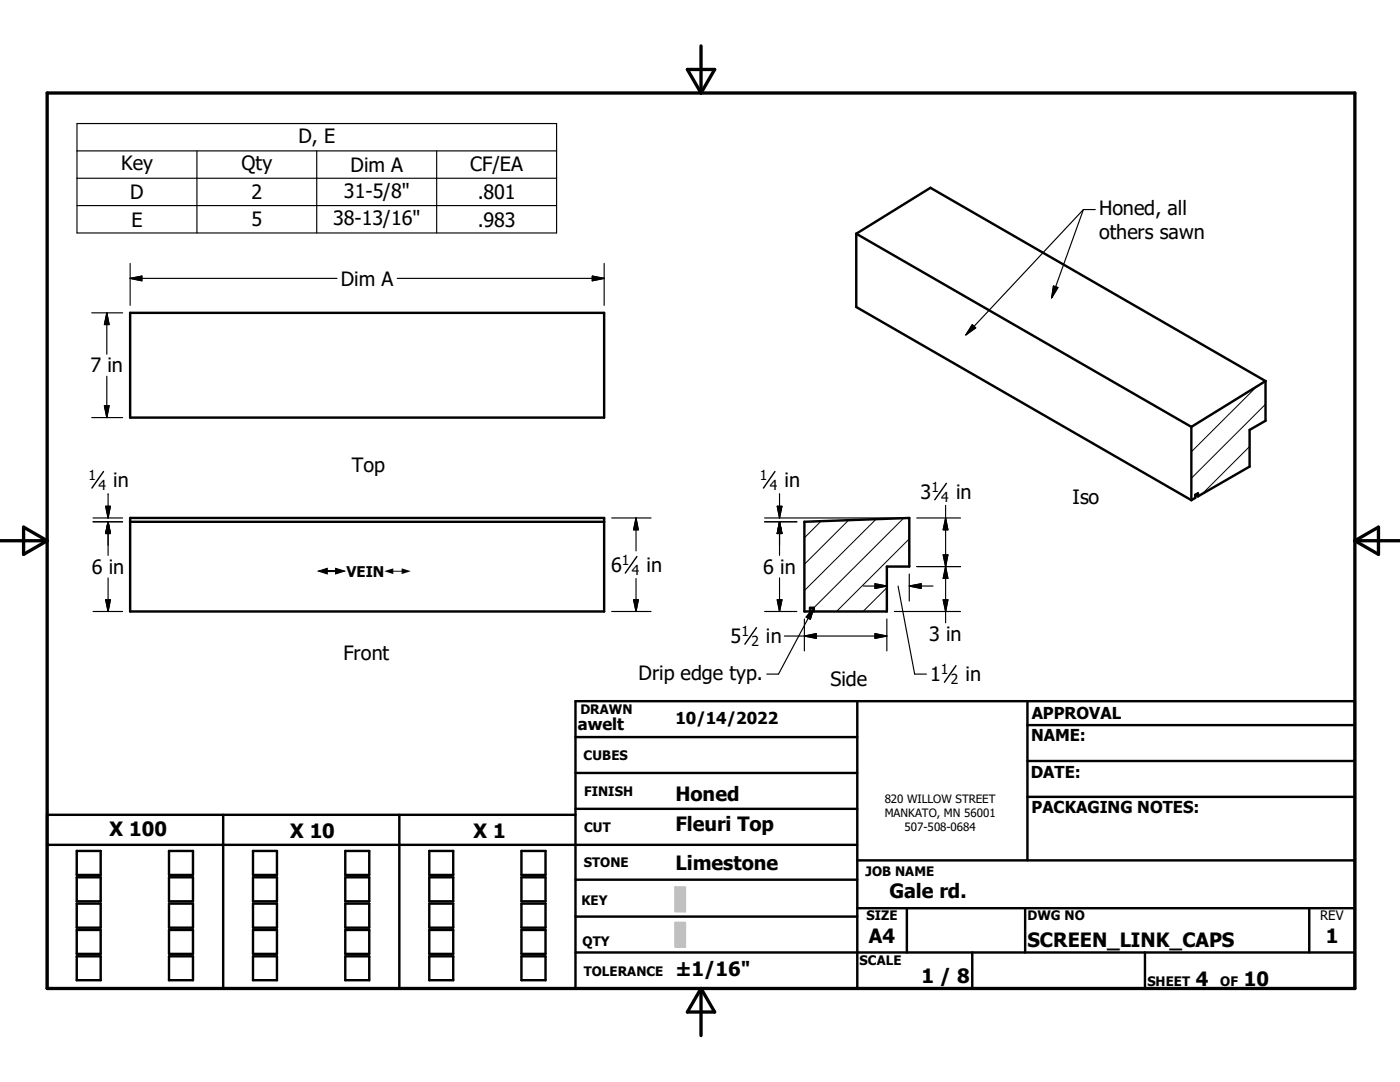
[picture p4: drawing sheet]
<svg xmlns="http://www.w3.org/2000/svg" width="279mm" height="216mm" viewBox="0 0 279 216" stroke-linecap="round" stroke-linejoin="round" font-family="sans-serif">
<g fill="none" stroke="#000" stroke-width=".48">
<path d="M170.9 46.6l14.8-9.1 66.9 38.5M170.9 46.6v14.7l66.9 38.5M170.9 46.6l66.9 38.6M26 62.4h94.6v20.9h-94.6zM252.6 76l-14.8 9.2M252.6 76v8l-3.2 1.8v7.3l-10.3 5.9M237.8 85.2v14.6M238.5 98.7v.6l-.7 .5M238.5 98.7l.6-.3v.6M238.5 98.7l.6 .3M26 103.4h94.6v18.6h-94.6zM26 104.1h94.6"/>
<path d="M160.5 104.1l21-.7v9.7h-4.5v8.9h-14.6v-.7h-.7v.7h-1.2zM171.1 139.9v57.3M205 139.9v31.8M114.8 147.1h56.3M114.8 154.2h56.3M205 159h65.4M205 144.7h65.4M205 151.8h65.4M9.4 168.6h161.7M15.3 169.8h4.8v4.8h-4.8zM15.3 175.1h4.8v4.8h-4.8zM33.7 169.8h4.8v4.8h-4.8z"/>
<path d="M33.7 175.1h4.8v4.8h-4.8zM44.5 162.6v34.6M50.5 169.8h4.8v4.8h-4.8zM50.5 175.1h4.8v4.8h-4.8zM68.9 169.8h4.8v4.8h-4.8zM68.9 175.1h4.8v4.8h-4.8zM79.7 162.6v34.6M85.7 169.8h4.8v4.8h-4.8zM85.7 175.1h4.8v4.8h-4.8zM104.1 169.8h4.8v4.8h-4.8zM104.1 175.1h4.8v4.8h-4.8zM114.8 162.6h-105.4v34.6h261v-57.3h-155.6v57.3"/>
<path d="M114.8 175.5h56.3M114.8 161.4h56.3M171.1 171.7h99.3M15.3 180.3h4.8v4.8h-4.8zM15.3 185.6h4.8v4.7h-4.8zM15.3 190.8h4.8v4.8h-4.8zM33.7 185.6h4.8v4.7h-4.8zM33.7 190.8h4.8v4.8h-4.8zM33.7 180.3h4.8v4.8h-4.8zM50.5 185.6h4.8v4.7h-4.8zM50.5 190.8h4.8v4.8h-4.8zM50.5 180.3h4.8v4.8h-4.8z"/>
<path d="M68.9 185.6h4.8v4.7h-4.8zM68.9 190.8h4.8v4.8h-4.8zM68.9 180.3h4.8v4.8h-4.8zM85.7 185.6h4.8v4.7h-4.8zM85.7 190.8h4.8v4.8h-4.8zM85.7 180.3h4.8v4.8h-4.8zM104.1 185.6h4.8v4.7h-4.8zM104.1 190.8h4.8v4.8h-4.8zM104.1 180.3h4.8v4.8h-4.8zM114.8 182.9h56.3M114.8 190.1h155.6M171.1 181.2h99.3"/>
<path d="M181 181.2v8.9M194 190.1v7.1M204.6 181.2v8.9M228.5 190.1v7.1M261.3 181.2v8.9"/>
</g>
<path d="M250.8 77.1l-13 13.1M249.4 89.1l-9.5 9.5M252.6 80.7l-14.8 14.7M163.9 104l-3.4 3.3M169.4 103.8l-8.9 8.8M174.8 103.6l-14.3 14.3M177 117.3l-4.8 4.7M180.3 103.4l-17.9 17.9M181.5 112.8l-.3 .3M181.5 107.5l-14.6 14.5" fill="none" stroke="#000" stroke-width=".2"/>
<path d="M9.4 18.6h261v178.6h-261zM137.2 13.9h5.4l-2.7 4.7zM139.9 9.2v9.4M0 107.9h9.4M4.7 105.2l4.7 2.7-4.7 2.7zM270.4 107.9h9M270.4 107.9l4.7-2.7v5.4zM139.9 197.2v9.4M139.9 197.2l2.7 4.7h-5.4z" fill="none" stroke="#000" stroke-width=".66"/>
<g fill="#c0c0c0" stroke="#c0c0c0" stroke-width=".48">
<path d="M134.8 184.1h1.9v4.8z"/>
<path d="M134.8 184.1l1.9 4.8h-1.9z"/>
<path d="M134.8 177.1h1.9v4.8z"/>
<path d="M134.8 177.1l1.9 4.8h-1.9z"/>
</g>
<g fill="none" stroke="#000" stroke-width=".23">
<path d="M15.4 24.7h95.7v21.8h-95.7zM15.4 30.1h95.7M15.4 35.6h95.7M39.3 30.1v16.4M63.2 30.1v16.4M87.1 30.1v16.4M15.4 41h95.7M26 55.5h41.3M26 55.5l2.3-.4v.9zM26 52.6v8.3M79.3 55.5h41.3M118.2 55.1l2.4 .4-2.4 .5z"/>
<path d="M120.6 52.6v8.3M210.2 57.1l.9 .3-1.2 2zM216.2 41.8l-23.4 25M216.2 41.8l-6.3 17.6M216.2 41.8h2.4M18.3 62.4h6.2M21.3 62.4v8.3M21.3 75.1v8.2M21.3 62.4l.5 2.4h-1zM194 64.8l.7 .6-1.9 1.4zM18.3 83.3h6.2M20.8 81h1l-.5 2.3z"/>
<path d="M21.6 98.5v4.9M155.6 98.5v4.9M18.6 103.4h5.9M18.6 104.1h5.9M21.1 101h.9l-.4 2.4zM21.1 119.7h.9l-.4 2.3zM21.6 104.1v6.7M21.6 115.3v6.7M21.6 104.1l.4 2.4h-.9zM122.1 103.4h7.8M126.4 119.7h1l-.5 2.3zM126.9 103.4v6.5"/>
<path d="M126.9 115.4v6.6M126.9 103.4l.5 2.3h-1zM152.6 103.4h27.4M152.6 104.1h6.4M155.1 101h1l-.5 2.4zM155.1 119.7h1l-.5 2.3zM155.6 104.1l.5 2.4h-1zM155.6 104.1v6.7M155.6 115.3v6.7M172.3 116.9h4.7M174.6 116.5l2.4 .4-2.4 .5zM179.2 116.9l3.3 17.6h2.4"/>
<path d="M181.5 116.9h4.7M181.5 116.9l2.3-.4v.9zM181.5 114.6v5.3M183 103.4h8.7M183 113.1h8.7M188.2 119.7h1l-.5 2.3zM188.2 110.7h1l-.5 2.4zM188.7 103.4l.5 2.3h-1zM188.7 100.8v23.5M188.7 113.1l.5 2.3h-1zM18.6 122h5.9M122.1 122h7.8"/>
<path d="M152.6 122h6.4M156.5 126.9h20.5M160.5 126.9l2.4-.5v1zM160.5 123.5v6.4M162.4 121.3l-7 13.2h-2.4M162.4 121.3l-.7 2.3-.8-.5zM174.6 126.4l2.4 .5-2.4 .5zM177 123.5v6.4M178.5 122h13.2"/>
</g>
<g fill="#fff" stroke="#fff" stroke-width=".23">
<path d="M133.9 148.1h25v5.5z"/>
<path d="M133.9 148.1l25 5.5h-25z"/>
<path d="M63.5 112.9h18.8v2.2z"/>
<path d="M63.5 112.9l18.8 2.2h-18.8z"/>
</g>
<path d="M20.7 94.1l-2.4 3.3M154.7 94.1l-2.3 3.3M188.9 96.4l-2.3 3.3M127.1 111l-2.3 3.3M151 125.2l-2.3 3.3M190.8 132.8l-2.3 3.3" fill="none" stroke="#000" stroke-width=".28"/>
<g fill="#000" stroke="#000" stroke-width=".23">
<path d="M26 55.5l2.3-.4v.9zM118.2 55.1l2.4 .4-2.4 .5zM210.2 57.1l.9 .3-1.2 2zM21.3 62.4l.5 2.4h-1zM194 64.8l.7 .6-1.9 1.4zM20.8 81h1l-.5 2.3zM21.1 101h.9l-.4 2.4zM21.1 119.7h.9l-.4 2.3zM21.6 104.1l.4 2.4h-.9zM126.4 119.7h1l-.5 2.3zM126.9 103.4l.5 2.3h-1zM155.1 119.7h1l-.5 2.3z"/>
<path d="M155.1 101h1l-.5 2.4zM155.6 104.1l.5 2.4h-1zM174.6 116.5l2.4 .4-2.4 .5zM181.5 116.9l2.3-.4v.9zM188.2 110.7h1l-.5 2.4zM188.2 119.7h1l-.5 2.3zM188.7 103.4l.5 2.3h-1zM188.7 113.1l.5 2.3h-1zM162.4 121.3l-.7 2.3-.8-.5zM160.5 126.9l2.4-.5v1zM174.6 126.4l2.4 .5-2.4 .5z"/>
</g>
<g font-size="3.9">
<text x="59.6" y="28.4">D, E</text>
<text x="24.2" y="33.9">Key</text>
<text x="48.2" y="33.9">Qty</text>
<text x="69.9" y="34.3">Dim A</text>
<text x="93.9" y="34">CF/EA</text>
<text x="26" y="39.8">D</text>
<text x="50.2" y="39.8">2</text>
<text x="68.6" y="39.5">31-5/8&quot;</text>
<text x="95.3" y="39.8">.801</text>
<text x="26.2" y="45.2">E</text>
<text x="50.2" y="45.2">5</text>
<text x="66.5" y="45">38-13/16&quot;</text>
<text x="95.3" y="45.2">.983</text>
<text x="219.3" y="43">Honed, all</text>
<text x="219.3" y="47.7">others sawn</text>
<text x="68" y="57">Dim A</text>
<text x="18.1" y="74.3">7 in</text>
<text x="70.2" y="94.2">Top</text>
<text x="22.6" y="97.2">in</text>
<text x="156.5" y="97.2">in</text>
<text x="183.7" y="99.6">3</text>
<text x="190.8" y="99.6">in</text>
<text x="214" y="100.6">Iso</text>
<text x="18.3" y="114.5">6 in</text>
<text x="122" y="114.1">6</text>
<text x="129" y="114.1">in</text>
<text x="152.3" y="114.5">6 in</text>
<text x="68.5" y="131.7">Front</text>
<text x="145.8" y="128.3">5</text>
<text x="152.9" y="128.3">in</text>
<text x="185.4" y="127.9">3 in</text>
<text x="127.4" y="135.6">Drip edge typ.</text>
<text x="165.7" y="136.9">Side</text>
<text x="185.6" y="135.9">1</text>
<text x="192.7" y="135.9">in</text>
<text x="134.8" y="159.8">Honed</text>
<text x="21.9" y="166.8">X 100</text>
<text x="57.9" y="167.1">X 10</text>
<text x="94.5" y="167.2">X 1</text>
<text x="134.8" y="165.9">Fleuri Top</text>
<text x="134.8" y="173.6">Limestone</text>
<text x="177.5" y="179.2">Gale rd.</text>
<text x="173.4" y="188.3">A4</text>
<text x="205.1" y="188.9">SCREEN_LINK_CAPS</text>
<text x="264.6" y="188.3">1</text>
<text x="134.8" y="194.8">±1/16&quot;</text>
<text x="183.9" y="196.1">1 / 8</text>
<text x="238.7" y="196.7">4</text>
<text x="248.2" y="196.7">10</text>
</g>
<g font-size="3.3">
<text x="205.9" y="143.6">APPROVAL</text>
<text x="115.3" y="145.6">awelt</text>
<text x="134.8" y="144.5">10/14/2022</text>
<text x="205.8" y="147.9">NAME:</text>
<text x="205.7" y="155.1">DATE:</text>
<text x="205.9" y="162.1">PACKAGING NOTES:</text>
</g>
<text font-size="2.9" x="69.2" y="115.1">VEIN</text>
<g font-size="2.8">
<text x="17.7" y="95.8">1</text>
<text x="151.6" y="95.8">1</text>
<text x="19.6" y="97.8">4</text>
<text x="153.6" y="97.8">4</text>
<text x="185.9" y="98.1">1</text>
<text x="187.8" y="100.1">4</text>
<text x="124.1" y="112.7">1</text>
<text x="126.1" y="114.7">4</text>
<text x="148" y="126.9">1</text>
<text x="149.9" y="128.9">2</text>
<text x="187.8" y="134.4">1</text>
<text x="189.8" y="136.5">2</text>
</g>
<g font-size="2.6">
<text x="115.8" y="142.4">DRAWN</text>
<text x="116.5" y="151.6">CUBES</text>
<text x="116.6" y="158.8">FINISH</text>
<text x="116.6" y="166.1">CUT</text>
<text x="116.5" y="173">STONE</text>
<text x="172.8" y="174.7">JOB NAME</text>
<text x="116" y="180.7">KEY</text>
<text x="172.9" y="183.6">SIZE</text>
<text x="205.1" y="183.6">DWG NO</text>
<text x="263.5" y="183.6">REV</text>
<text x="116.2" y="188.8">QTY</text>
<text x="116.5" y="194.7">TOLERANCE</text>
<text x="171.5" y="192.5">SCALE</text>
<text x="229" y="196.7">SHEET</text>
<text x="243.5" y="196.7">OF</text>
</g>
<g font-size="2.3">
<text x="63.5" y="115.1">#</text>
<text x="76.7" y="115.1">#</text>
<text x="176.6" y="160.3">820 WILLOW STREET</text>
<text x="176.6" y="163">MANKATO, MN 56001</text>
<text x="180.5" y="165.8">507-508-0684</text>
</g>
</svg>
